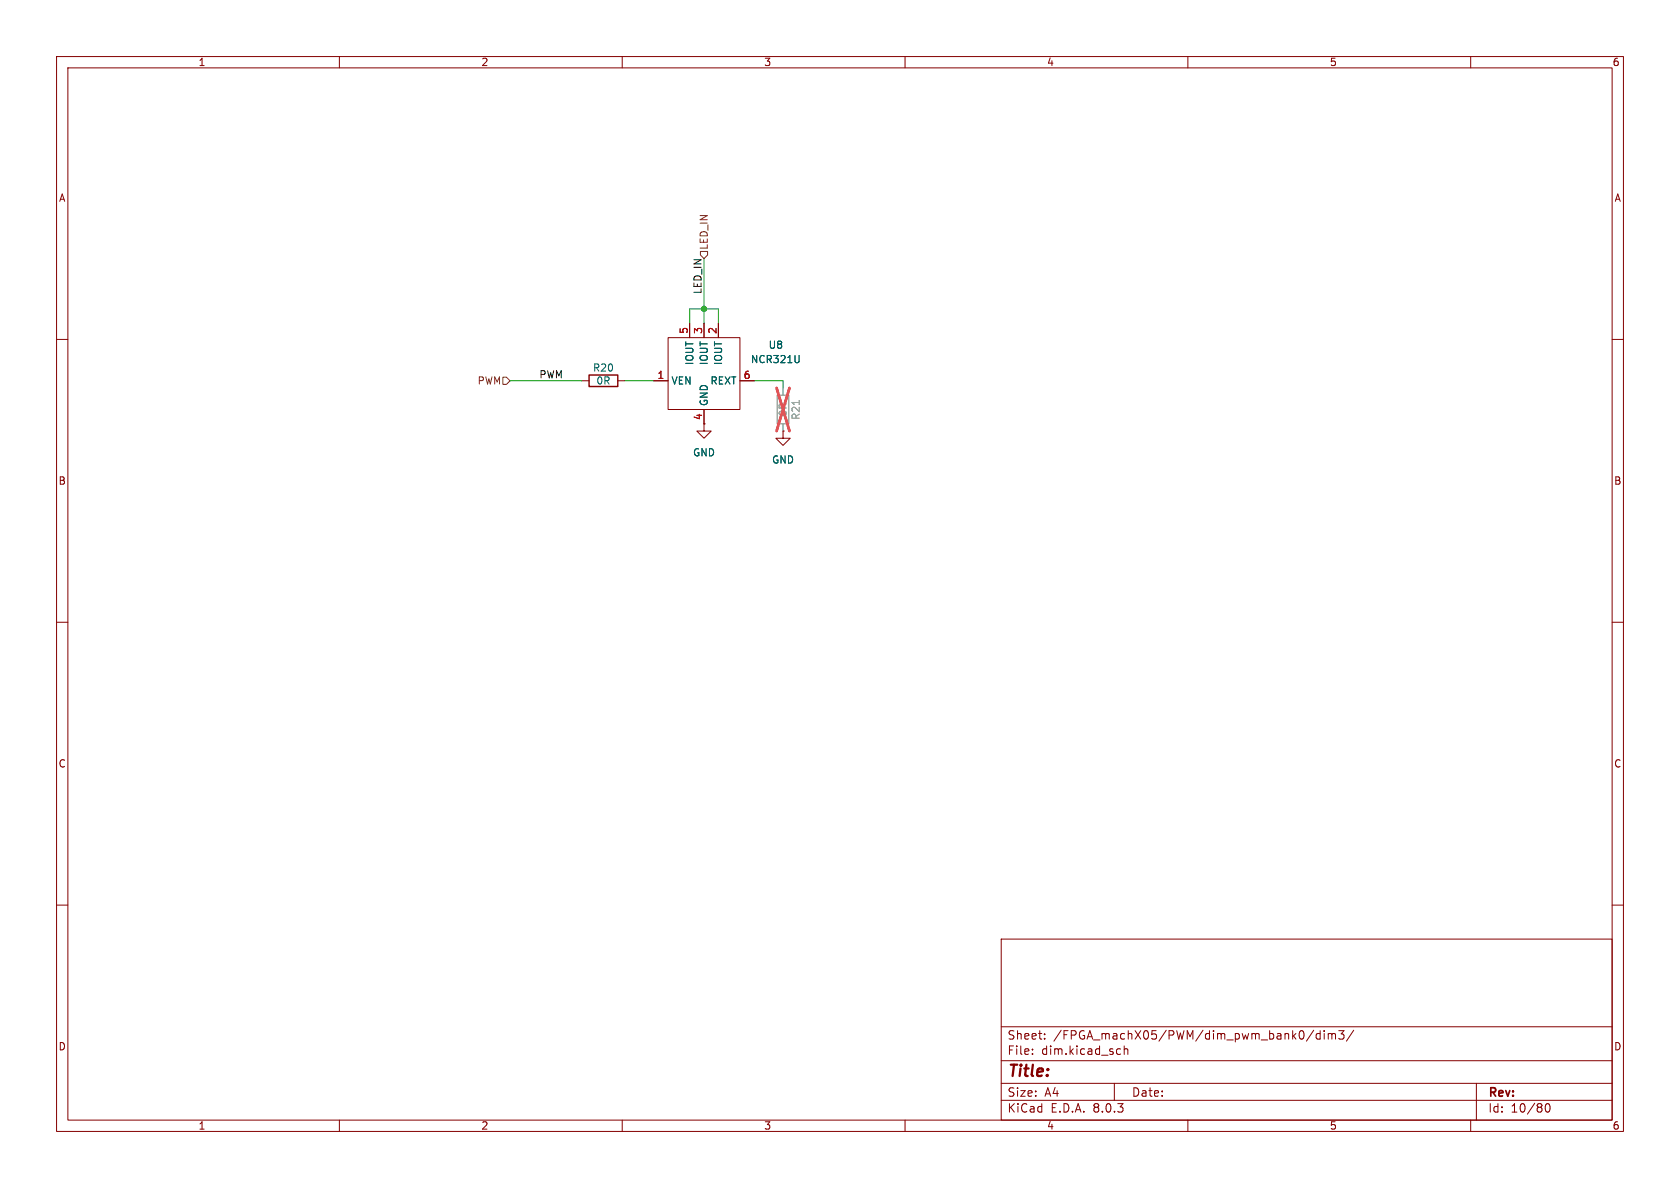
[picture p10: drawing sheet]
<svg xmlns="http://www.w3.org/2000/svg" width="297mm" height="210mm" viewBox="0 0 297 210" stroke-linecap="round" stroke-linejoin="round" font-family="sans-serif">
<g fill="none" stroke="#840000" stroke-width=".18">
<path d="M10 10h277v190h-277zM12 12h273v186h-273zM60 10v2M110 10v2M160 10v2M210 10v2M260 10v2M10 60h2M118.1 59.7h12.7v12.7h-12.7zM121.9 57.2v2.5M124.5 57.2v2.5M127 57.2v2.5"/>
<path d="M285 60h2M102.9 67.3h1.2M109.2 67.3h1.3M115.6 67.3h2.5M124.5 72.4v3.8h1.2l-1.2 1.3-1.3-1.3h1.3M130.8 67.3h2.5M138.4 76.2v1.3h1.3l-1.3 1.2-1.2-1.2h1.2M138.4 76.2h.1M10 110h2M285 110h2M10 160h2M285 160h2"/>
<path d="M177 166h108v32h-108zM60 198v2M110 198v2M160 198v2M177 194.5h108M177 191.5h108M177 187.5h108M177 181.5h108M182.5 186.3v.1M182.5 185.5v.1M184.7 183.6v.1M184.7 182.8v.1"/>
<path d="M197 191.5v3M197.7 185.4l.4 .1M198.1 186.3l-.4 .1M198.7 185.5l.3-.1 .3 .1 .1 .9M198.7 184.9v1.5M210 198v2M232.2 182.1l-1.2 2M233.4 182.2v1.5M233.4 182.8l-.4-.1-.3 .3v.4l.1 .2h.6M234.1 182.2v.1M234.1 182.7v1M234.8 182.8l.4-.1 .3 .2"/>
<path d="M234.8 182.7v1M235.5 182.9l.2-.2 .3 .1 .1 .9M235.5 182.9v.8M236.7 182.2h.9l-.5 .6 .4 .1v.7l-.2 .1h-.4l-.2-.1M239.3 182.1l-1.3 2M260 198v2M261 191.5v6.5M273.4 195.2l.1-.1a.81 .81 0 0 1 .6 .6 .81 .81 0 0 1-.3 .8l-.1 .1a.81 .81 0 0 1-.6-.6 .81 .81 0 0 1 .3-.8z"/>
</g>
<path d="M137.4 69.9h2v5h-2z" fill="none" stroke="#a1a1a1" stroke-width=".25"/>
<path d="M138.4 68.6v1.3M138.4 74.9v1.3" fill="none" stroke="#a1a1a1" stroke-width=".18"/>
<path d="M141.3 70.8v.7" fill="none" stroke="#989898" stroke-width=".18"/>
<path d="M137.3 68.6l2.3 7.6M139.6 68.6l-2.3 7.6" fill="none" stroke="#e75356" stroke-width=".46"/>
<path d="M141.3 62.8v1.1l-.1 .2" fill="none" stroke="#006464" stroke-width=".18"/>
<path d="M104.1 66.3h5.1v2h-5.1z" fill="none" stroke="#840000" stroke-width=".25"/>
<path d="M123.8 44.5h1.3v.6l-.6 .6-.7-.6zM88.9 66.7h.6l.7 .6-.7 .6h-.6z" fill="none" stroke="#725600" stroke-width=".18"/>
<path d="M121.9 57.2v-2.6h5.1v2.6M124.5 45.7v11.5M90.2 67.3h12.7M110.5 67.3h5.1M133.3 67.3h5.1v1.3" fill="none" stroke="#009600" stroke-width=".18"/>
<circle cx="124.5" cy="54.6" r=".46" fill="#009600" stroke="#009600" stroke-width=".18"/>
<text font-size="2.8" fill="#840000" x="178" y="190.9">Title:</text>
<g font-size="2.1" fill="#840000">
<text x="178" y="184">Sheet:</text>
<text x="186.2" y="184">/FPGA_machX05/PWM/dim_pwm_bank0/dim3/</text>
<text x="178" y="186.7">File:</text>
<text x="184.1" y="186.7">dim.kicad_sch</text>
<text x="178" y="196.9">KiCad</text>
<text x="178" y="194.1">Size:</text>
<text x="184.7" y="194.1">A4</text>
<text x="185.7" y="196.9">E.D.A.</text>
<text x="193.3" y="196.9">8.0.3</text>
<text x="200" y="194.1">Date:</text>
<text x="263" y="194.3">Rev:</text>
<text x="263" y="196.9">Id:</text>
<text x="267.1" y="196.9">10/80</text>
</g>
<g font-size="1.8" fill="#840000">
<text x="35" y="11.9">1</text>
<text x="85" y="11.9">2</text>
<text x="135" y="11.9">3</text>
<text x="185" y="11.9">4</text>
<text x="235" y="11.9">5</text>
<text x="285" y="11.9">6</text>
<text x="10.3" y="35.9">A</text>
<text x="285.3" y="35.9">A</text>
<text x="124.2" y="74.4" transform="rotate(-90 124.2 74.4)">4</text>
<text x="10.3" y="85.9">B</text>
<text x="285.3" y="85.9">B</text>
<text x="10.3" y="135.9">C</text>
<text x="285.3" y="135.9">C</text>
<text x="10.3" y="185.9">D</text>
<text x="285.3" y="185.9">D</text>
<text x="35" y="199.9">1</text>
<text x="85" y="199.9">2</text>
<text x="135" y="199.9">3</text>
<text x="185" y="199.9">4</text>
<text x="235" y="199.9">5</text>
<text x="285" y="199.9">6</text>
</g>
<g font-size="1.8" fill="#725600">
<text x="125.3" y="44.3" transform="rotate(-90 125.3 44.3)">LED_IN</text>
<text x="84.3" y="68.2">PWM</text>
</g>
<g font-size="1.8" fill="#0f0f0f">
<text x="124.1" y="52.1" transform="rotate(-90 124.1 52.1)">LED_IN</text>
<text x="95.2" y="67">PWM</text>
</g>
<g font-size="1.8" fill="#a90000">
<text x="121.7" y="59.1" transform="rotate(-90 121.7 59.1)">5</text>
<text x="124.2" y="59.1" transform="rotate(-90 124.2 59.1)">3</text>
<text x="126.7" y="59.1" transform="rotate(-90 126.7 59.1)">2</text>
<text x="116.1" y="67.1">1</text>
<text x="131.4" y="67.1">6</text>
</g>
<g font-size="1.8" fill="#006464">
<text x="104.7" y="65.9">R20</text>
<text x="122.8" y="64.6" transform="rotate(-90 122.8 64.6)">IOUT</text>
<text x="125.3" y="64.6" transform="rotate(-90 125.3 64.6)">IOUT</text>
<text x="127.9" y="64.6" transform="rotate(-90 127.9 64.6)">IOUT</text>
<text x="132.6" y="64.4">NCR321U</text>
<text x="135.8" y="61.9">U8</text>
<text x="105.3" y="68.2">0R</text>
<text x="118.6" y="68.2">VEN</text>
<text x="125.3" y="71.9" transform="rotate(-90 125.3 71.9)">GND</text>
<text x="125.5" y="68.2">REXT</text>
<text x="122.4" y="80.9">GND</text>
<text x="136.4" y="82.1">GND</text>
</g>
<g font-size="1.8" fill="#989898">
<text x="139.3" y="73.7" transform="rotate(-90 139.3 73.7)">0R</text>
<text x="141.6" y="74.3" transform="rotate(-90 141.6 74.3)">R21</text>
</g>
</svg>
